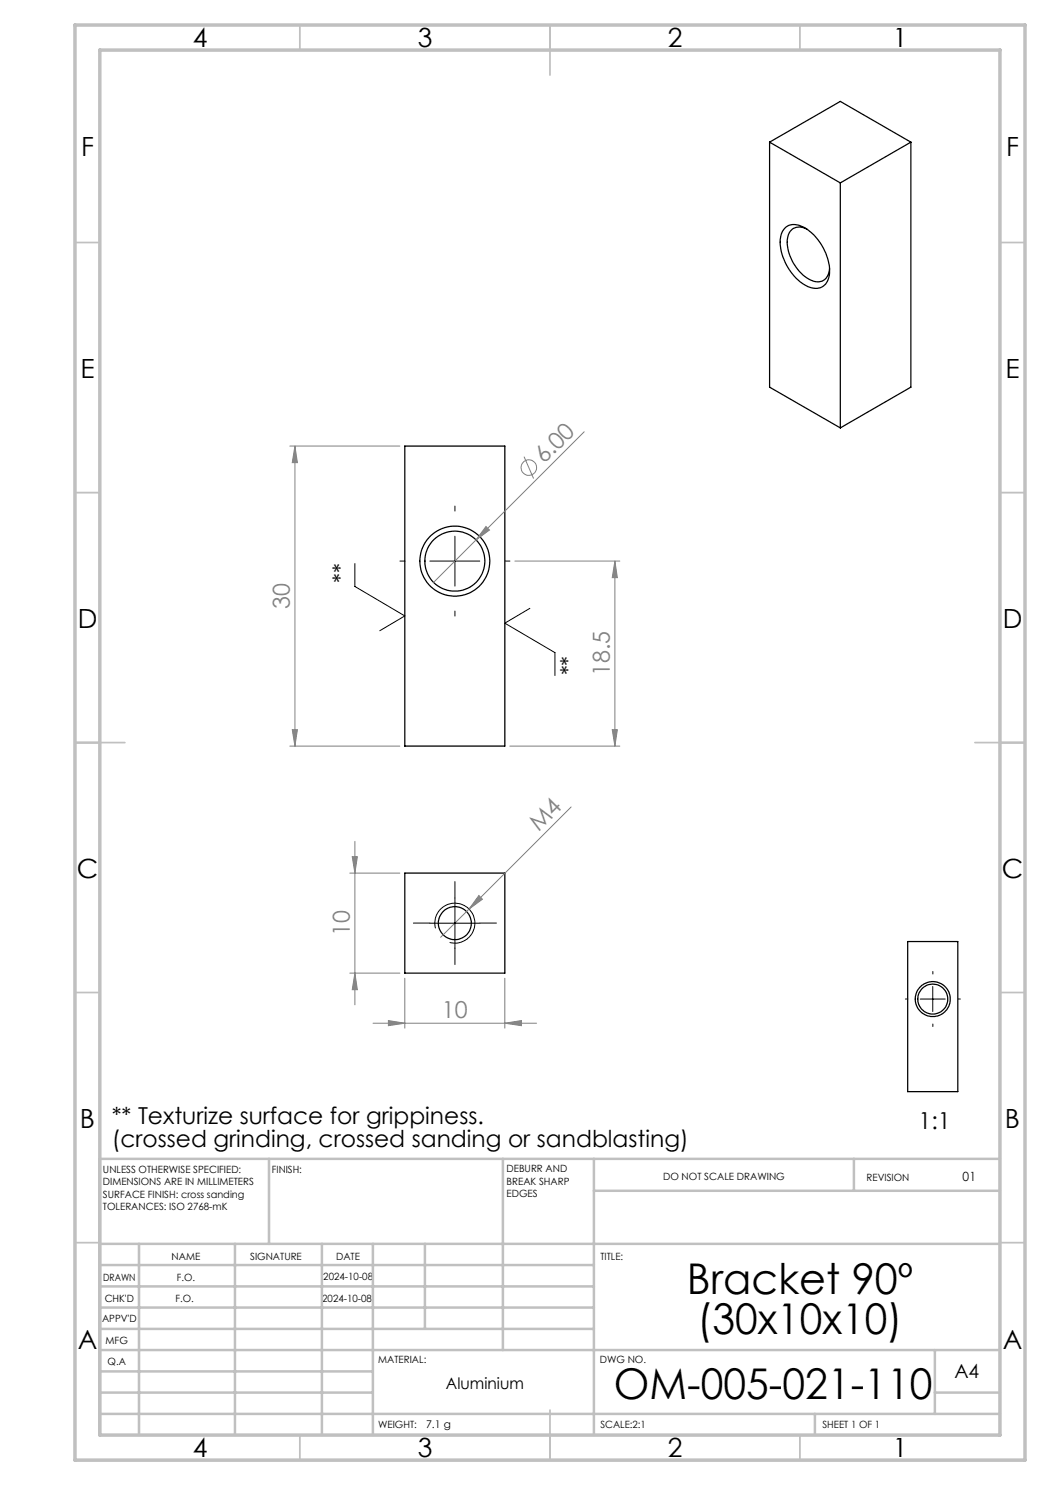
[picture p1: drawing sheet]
<svg xmlns="http://www.w3.org/2000/svg" width="210mm" height="297mm" viewBox="0 0 210 297" stroke-linecap="round" stroke-linejoin="round" font-family="sans-serif">
<g fill="none" stroke="#000" stroke-width=".25">
<path d="M153.9 28.4v49l14.2 8.2M153.9 28.4l14.2 8.2M153.9 28.4l14.2-8.1 14.1 8.1M168.1 36.6v49M182.2 28.4l-14.1 8.2M182.2 28.4v49l-14.1 8.2M157 45.6a3.1 3.1 0 0 1 3.8-.1 10.7 10.7 0 0 1 5.1 9.5 2.83 2.83 0 0 1-4.3 2.3 10.5 10.5 0 0 1-5.5-9.7l.3-1.2zM161.4 45.8a2.5 2.5 0 0 0-2.7-.1 2.5 2.5 0 0 0-1.3 2.3 9 9 0 0 0 5.4 8.3 2.42 2.42 0 0 0 3.1-2.6M81 89.2h20v60h-20zM81 174.6h20v20h-20zM181.5 188.3h10.1v30h-10.1z"/>
<circle cx="91" cy="112.2" r="7"/>
<circle cx="91" cy="112.2" r="6"/>
<circle cx="91" cy="184.6" r="3.3"/>
<circle cx="186.6" cy="199.8" r="3"/>
<circle cx="186.6" cy="199.8" r="3.5"/>
</g>
<g fill="none" stroke="#808080" stroke-width=".2">
<path d="M58 89.2h22M59 89.2v60M59 89.2l.5 3.3h-1zM104.8 91.3l1.9 4.4M116.8 86.4l-30.1 30.1M97.2 105.3l.7 .7-2.7 2zM103 112.2h21M123 112.2l.5 3.3h-1.1zM123 112.2v37M58 149.2h22M58.5 145.9h1l-.5 3.3zM102 149.2h22"/>
<path d="M122.4 145.9h1.1l-.5 3.3zM70 174.6h10M70.4 171.3h1.1l-.5 3.3zM71 168.3v32.7M95.8 179.1l.7 .7-2.7 2zM114.2 161.4l-20.4 20.4M70 194.6h10M71 194.6l.5 3.3h-1.1zM81 195.6v10M93.8 181.8l-5.7 5.7M101 195.6v10M74.6 204.6h32.7"/>
<path d="M77.7 204.1l3.3 .5-3.3 .5zM101 204.6l3.3-.5v1z"/>
<circle cx="105.8" cy="93.5" r="1.55"/>
</g>
<path d="M71 112.7v4.6l10 5.9-5 2.9M86 112.2h10M91 107.2v10M106 121.7l-5 2.9 10 5.9v4.6M91 179.6v10M86 184.6h10M87.1 185.7a4 4 0 0 1 3.5-5.1 4 4 0 0 1 4.3 4.4 4 4 0 0 1-5 3.5M184 199.8h5.1M186.5 197.3v5" fill="none" stroke="#000" stroke-width=".2"/>
<path d="M81 112.2h-1M91 102.2v-1M101 112.2h1M91 122.2v1M91 179.6v-3.3M86 184.6h-3.3M91 189.6v3.3M96 184.6h3.3M181.6 199.8h-.5M186.6 194.8v-.5M191.6 199.8h.5M186.6 204.8v.5" fill="none" stroke="#000" stroke-width=".2" stroke-dasharray="15.2 1.3 1.3 1.3"/>
<g fill="none" stroke="#c0c0c0" stroke-width=".35">
<path d="M60 5v5M110 5v10M160 5v5M15 48.5h5M200 48.5h5M15 98.5h5M200 98.5h5M15 148.5h10M195 148.5h10M15 198.5h5M200 198.5h5M15 248.5h5"/>
<path d="M200 248.5h5M60 287v5M110 282v10M160 287v5"/>
</g>
<g fill="none" stroke="#c0c0c0" stroke-width=".5">
<path d="M53.8 231.8v17M100.6 231.8v38.2M118.8 231.8v55.2M118.8 238.2h81.2M170.8 231.8v6.4M200 231.8h-180v55.2M20 248.8h180M20 257.3h98.8M20 253h98.8M27.8 248.8v38.2M47 248.8v38.2M64.4 248.8v38.2"/>
<path d="M74.6 248.8v38.2M85 248.8v17M20 265.8h98.8M20 261.5h98.8M20 278.5h54.6M20 274.3h54.6M20 270h180M187 278.5h13M187 270v12.8M20 282.8h180M163 282.8v4.2"/>
</g>
<path d="M15 5h190v287h-190zM20 10h180v277h-180z" fill="none" stroke="#c0c0c0" stroke-width=".7"/>
<g fill="#808080">
<path d="M95.8 179.1l.7 .7-2.7 2z"/>
<path d="M97.2 105.3l.7 .7-2.7 2z"/>
<path d="M101 204.6l3.3-.5v1zM77.7 204.1l3.3 .5-3.3 .5z"/>
<path d="M71 194.6l.5 3.3h-1.1zM70.4 171.3h1.1l-.5 3.3z"/>
<path d="M59 89.2l.5 3.3h-1zM58.5 145.9h1l-.5 3.3zM123 112.2l.5 3.3h-1.1zM122.4 145.9h1.1l-.5 3.3z"/>
</g>
<g font-size="8.5">
<text x="137.4" y="258.8">Bracket 90º</text>
<text x="139.5" y="266.9">(30x10x10)</text>
<text x="122.7" y="279.7">OM-005-021-110</text>
</g>
<g font-size="5.3">
<text x="38.5" y="9.5">4</text>
<text x="83.5" y="9.5">3</text>
<text x="133.6" y="9.5">2</text>
<text x="178.6" y="9.5">1</text>
<text x="16.2" y="31.3">F</text>
<text x="201.2" y="31.3">F</text>
<text x="16.1" y="75.5">E</text>
<text x="201.1" y="75.5">E</text>
<text x="15.5" y="125.5">D</text>
<text x="200.5" y="125.5">D</text>
<text x="15.4" y="175.5">C</text>
<text x="200.4" y="175.5">C</text>
<text x="16" y="225.5">B</text>
<text x="201" y="225.5">B</text>
<text x="15.5" y="269.8">A</text>
<text x="200.5" y="269.8">A</text>
<text x="38.5" y="291.5">4</text>
<text x="83.5" y="291.5">3</text>
<text x="133.6" y="291.5">2</text>
<text x="178.6" y="291.5">1</text>
</g>
<g font-size="4.7" fill="#808080">
<text x="108.8" y="92.9" transform="rotate(-45 108.8 92.9)">6.00</text>
<text x="58" y="121.8" transform="rotate(-90 58 121.8)">30</text>
<text x="122" y="135.2" transform="rotate(-90 122 135.2)">18.5</text>
<text x="107.8" y="166.4" transform="rotate(-45 107.8 166.4)">M4</text>
<text x="70" y="187.2" transform="rotate(-90 70 187.2)">10</text>
<text x="88.4" y="203.6">10</text>
</g>
<g font-size="4.7">
<text x="70" y="116.6" transform="rotate(-90 70 116.6)">**</text>
<text x="115.5" y="135.1" transform="rotate(-90 115.5 135.1)">**</text>
<text x="22.3" y="224.8">** Texturize surface for grippiness.</text>
<text x="183.7" y="225.9">1:1</text>
<text x="22.3" y="229.3">(crossed grinding, crossed sanding or sandblasting)</text>
</g>
<text font-size="3.9" x="190.9" y="275.5">A4</text>
<text font-size="3.2" x="89.2" y="277.9">Aluminium</text>
<text font-size="2.5" x="192.5" y="236.1">01</text>
<text font-size="2.1" x="85.2" y="285.6">7.1 g</text>
<g font-size="2">
<text x="20.6" y="234.6">UNLESS OTHERWISE SPECIFIED:</text>
<text x="20.6" y="237.1">DIMENSIONS ARE IN MILLIMETERS</text>
<text x="20.6" y="239.6">SURFACE FINISH: cross sanding</text>
<text x="54.4" y="234.6">FINISH:</text>
<text x="101.3" y="234.5">DEBURR AND</text>
<text x="101.3" y="237">BREAK SHARP</text>
<text x="101.3" y="239.5">EDGES</text>
<text x="132.6" y="236">DO NOT SCALE DRAWING</text>
<text x="173.3" y="236.2">REVISION</text>
<text x="20.6" y="242.1">TOLERANCES: ISO 2768-mK</text>
<text x="34.3" y="252">NAME</text>
<text x="50" y="251.9">SIGNATURE</text>
<text x="67.2" y="251.9">DATE</text>
<text x="120.1" y="251.9">TITLE:</text>
<text x="20.6" y="256.1">DRAWN</text>
<text x="35.3" y="256.1">F.O.</text>
<text x="64.7" y="255.9">2024-10-08</text>
<text x="20.9" y="260.3">CHK'D</text>
<text x="35.1" y="260.3">F.O.</text>
<text x="64.4" y="260.3">2024-10-08</text>
<text x="20.4" y="264.4">APPV'D</text>
<text x="21.1" y="268.8">MFG</text>
<text x="21.5" y="273">Q.A</text>
<text x="75.6" y="272.5">MATERIAL:</text>
<text x="120" y="272.5">DWG NO.</text>
<text x="75.6" y="285.5">WEIGHT:</text>
<text x="120.1" y="285.6">SCALE:2:1</text>
<text x="164.5" y="285.6">SHEET 1 OF 1</text>
</g>
</svg>
